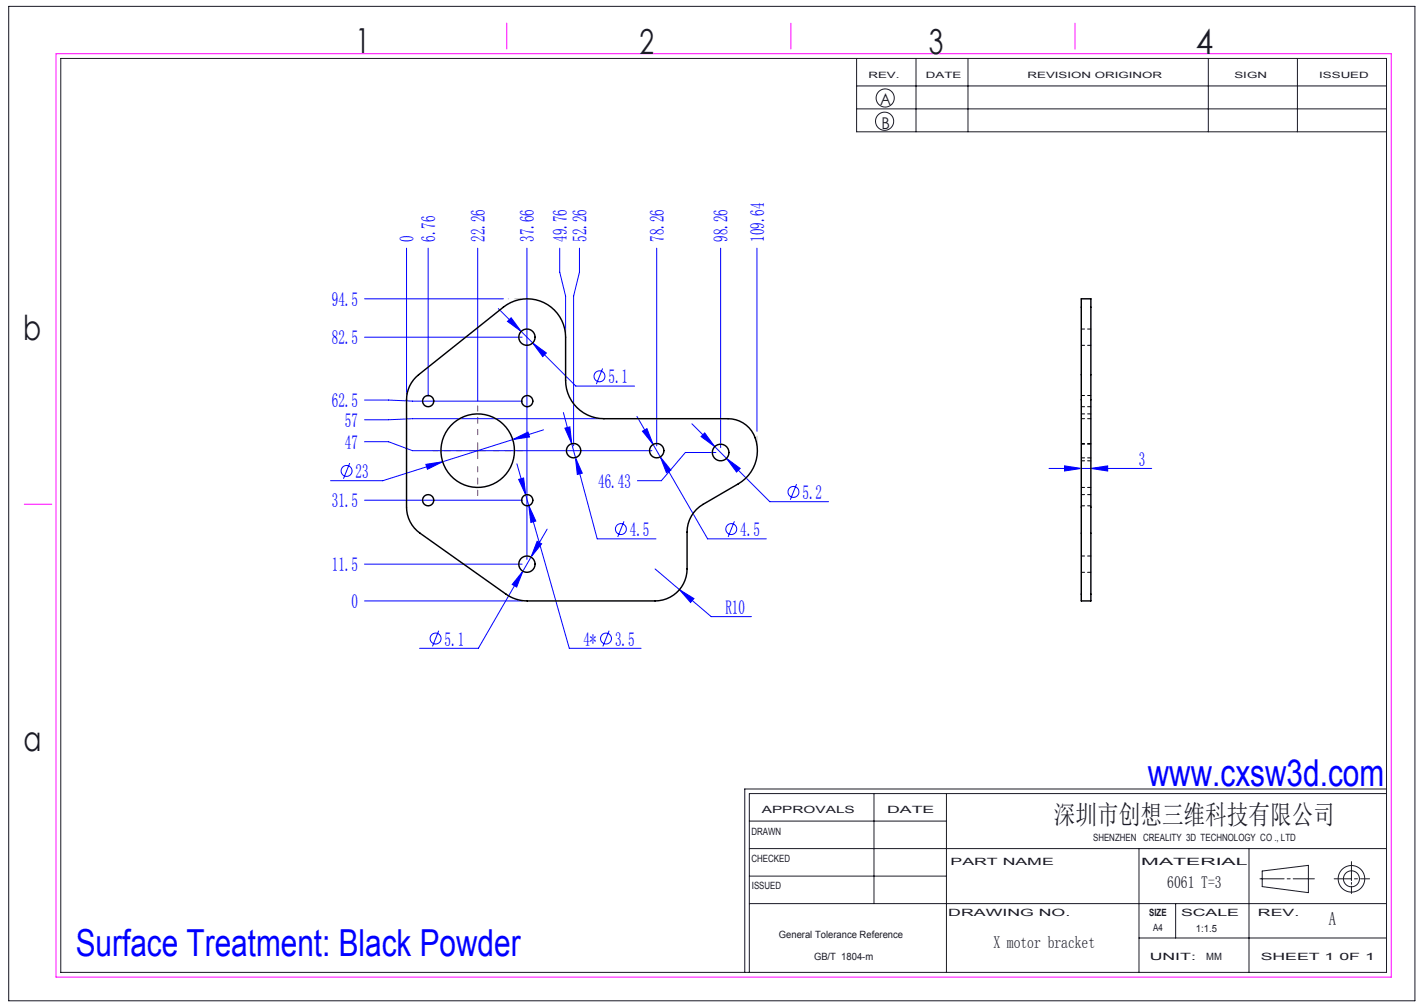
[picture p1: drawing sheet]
<svg xmlns="http://www.w3.org/2000/svg" width="297mm" height="210mm" viewBox="0 0 297 210" stroke-linecap="round" stroke-linejoin="round" font-family="sans-serif">
<g fill="none" stroke="#191924" stroke-width=".21">
<path d="M1.8 1.3h293.3v207.4h-293.3zM12.7 12.2h276.5v190.6h-276.5zM178.7 12.2v15.3h110.5M178.7 17.9h110.5M191.1 12.2v15.3M201.9 12.2v15.3M252 12.2v15.3M270.6 12.2v15.3M178.7 22.7h110.5M156.3 177h132.9M156.3 171.2h41.1M182.3 165.5v22.9"/>
<path d="M197.4 165.5v37.3M237.6 177v25.8M260.5 177v25.8M281.9 179.7v4M289.2 165.5h-132.9v37.3M289.2 164.5h-133.9v38.3M156.3 188.4h132.9M156.3 182.7h41.1M237.6 195.6h51.6M245.2 188.4v7.2M262.8 183.3h5M263.3 181.6l9.6-1.1v5.7l-9.6-1.3z"/>
<path d="M268.5 183.3h.6M269.7 183.3h4.4M278.3 183.3h3.6M281.9 184v.4M281.9 184.8v1.5M282.5 183.3h.6M283.8 183.3h1.9"/>
<circle cx="184.5" cy="25.3" r="1.89"/>
<circle cx="184.6" cy="20.4" r="1.89"/>
<circle cx="281.9" cy="183.3" r="1.67"/>
<circle cx="281.9" cy="183.3" r="2.77"/>
</g>
<path d="M11.7 11.2h278.5v192.6h-278.5zM105.7 4.8v5.4M165 4.8v5.4M224.2 4.8v5.4M5.1 105.1h5.7" fill="none" stroke="#f0f" stroke-width=".21"/>
<g fill="none" stroke="#00f" stroke-width=".21">
<path d="M84.8 51.8v30.6M89.3 51.8v30.8M99.6 51.8v31.9M109.9 51.8v64.8M116.7 51.8v5l1.3 5v7.5M120.9 51.8v5l-1.3 5v31.2M137 51.8v41.2M150.3 51.8v41.6M157.9 51.8v38.1M76 70.3h32.9M76 62.3h29M103.9 64.4l4.8 4.7"/>
<path d="M105.8 67l.8-.7 2.1 2.8zM108.7 69.1l11.4 11.4h12.3M111.1 71.5l2.9 2.1-.8 .8zM125.7 76.8l-1.3 3.3M72.9 96.6l-1.3 3.2M76 92.1h5l5 1.9h50M76 83.4h5l5 .3h23M88.8 96.8l3.5-.5-3.2 1.6zM106.9 91.7l3.2-1.6 .3 1zM107.8 96.7l2.5 8.7M108.2 100l1-.3 .4 3.5zM113.4 89.6l-33.6 10.6h-10.9"/>
<path d="M117.5 86l7.1 26.4h12.2M117.8 89.3l1.1-.3 .3 3.5zM120 95.4l1.4 3.3-1 .3zM125 87.3h-39l-5 .2h-5M132.9 86.9l14.7 25.5h12.2M134 89.9l.9-.5 1.3 3.3zM137.7 95.3l2.2 2.7-.9 .6zM144.3 88.4l16.3 16.2h12.2M146.2 91l.8-.7 2.1 2.8zM149.3 94.4h-6.4l-5 5.8h-5M151.5 95.6l2.9 2.1-.8 .7zM218.8 97.7h21.4"/>
<path d="M222 97.2l3.5 .5-3.5 .5zM227.5 97.7l3.5-.5v1zM76 117.7h32.9M76 104.3h33M109 119.1l-1.2 3.3-1-.5zM110.3 105.4l1.5 3.3-1.1 .3zM110.3 105.4l8.4 29.8h15M112 112.9l1 .5-2.3 2.8zM114.1 110.3l-14.3 24.9h-12.3M130.1 108.7l-1.3 3.3M136.6 118.6l11.7 10h8.4M153.2 108.7l-1.3 3.3"/>
<path d="M166.1 101l-1.3 3.2M76 125.3h33M91.5 131.5l-1.3 3.3M127 131.5l-1.3 3.3M141.7 123l3 1.8-.7 .8z"/>
<circle cx="125" cy="78.5" r="1.14"/>
<circle cx="72.3" cy="98.2" r="1.14"/>
<circle cx="129.5" cy="110.3" r="1.14"/>
<circle cx="152.5" cy="110.3" r="1.14"/>
<circle cx="165.5" cy="102.6" r="1.14"/>
<circle cx="90.9" cy="133.2" r="1.14"/>
<circle cx="126.4" cy="133.2" r="1.14"/>
</g>
<path d="M96.3 94h-6M99.6 90.6v-6M99.6 97.3v6M103 94h6" fill="none" stroke="#f00" stroke-width=".21" stroke-dasharray="30.5 1.3 1.3 1.3" stroke-dashoffset="29.4"/>
<path d="M98 94h3.3M99.6 92.3v3.3" fill="none" stroke="#f00" stroke-width=".21"/>
<path d="M110 62.3h-4" fill="none" stroke="#c0c0c0" stroke-width=".21" stroke-dasharray="30.5 1.3 1.3 1.3" stroke-dashoffset="30.4"/>
<path d="M157.9 92.8v-1.9" fill="none" stroke="#c0c0c0" stroke-width=".21" stroke-dasharray="30.5 1.3 1.3 1.3"/>
<path d="M108.2 100l1.4 3.2-.4-3.5zM110.3 105.4l.4 3.6 1.1-.3zM112 112.9l-1.3 3.3 2.3-2.8zM109 119.1l-2.2 2.8 1 .5zM117.8 89.3l1.4 3.2-.3-3.5zM120 95.4l.4 3.6 1-.3zM134 89.9l2.2 2.8-1.3-3.3zM137.7 95.3l1.3 3.3 .9-.6zM105.8 67l2.9 2.1-2.1-2.8zM111.1 71.5l2.1 2.9 .8-.8zM147 90.3l-.8 .7 2.9 2.1zM151.5 95.6l2.1 2.8 .8-.7zM106.9 91.7l3.5-.6-.3-1zM88.8 96.8l.3 1.1 3.2-1.6zM141.7 123l2.3 2.6 .7-.8zM222 97.2l3.5 .5-3.5 .5zM227.5 97.7l3.5-.5v1z" fill="#00f"/>
<g fill="none" stroke="#000" stroke-width=".3">
<path d="M86.7 78.7l18.3-14.6a8 8 0 0 1 8.4-1 8 8 0 0 1 4.6 7.2v9a8 8 0 0 0 8 8h25.9a6.2 6.2 0 0 1 6.1 6.7 8 8 0 0 1-4 6.9l-7.4 4.3a6.7 6.7 0 0 0-3.3 5.8v7.6a6.7 6.7 0 0 1-6.7 6.7h-26.6a7.7 7.7 0 0 1-4.5-1.4l-17.9-12.7a6.7 6.7 0 0 1-2.8-5.4v-22.4a6.7 6.7 0 0 1 1.9-4.7zM225.5 62.3h2v63h-2z"/>
<circle cx="109.9" cy="70.3" r="1.7"/>
<circle cx="89.3" cy="83.7" r="1.17"/>
<circle cx="99.6" cy="94" r="7.7"/>
<circle cx="110" cy="83.7" r="1.17"/>
<circle cx="119.6" cy="94" r="1.5"/>
<circle cx="137" cy="94" r="1.5"/>
<circle cx="150.3" cy="94.4" r="1.73"/>
<circle cx="89.3" cy="104.3" r="1.17"/>
<circle cx="109.9" cy="117.7" r="1.7"/>
<circle cx="110" cy="104.3" r="1.17"/>
</g>
<g fill="none" stroke="#000" stroke-width=".21" stroke-dasharray="1.3 .6" stroke-dashoffset=".6">
<path d="M225.5 72h2M227.5 68.6h-2M225.5 84.8h2M225.5 95.5h2M225.5 96.1h2M227.5 87.3h-2M227.5 82.5h-2M227.5 86.3h-2M227.5 92.5h-2M227.5 92.6h-2M225.5 105.5h2M225.5 101.6h2"/>
<path d="M225.5 119.3h2M227.5 103.1h-2M227.5 115.9h-2"/>
</g>
<g font-size="7.8" fill="#00f">
<text x="239.4" y="163.9">www.cxsw3d.com</text>
<text x="15.8" y="199.3">Surface Treatment: Black Powder</text>
</g>
<g font-size="7.2" fill="#191924">
<text x="74.1" y="11">1</text>
<text x="133.4" y="11.2">2</text>
<text x="193.7" y="11.3">3</text>
<text x="249.4" y="11.3">4</text>
<text x="4.8" y="70.9">b</text>
<text x="4.9" y="156.5">a</text>
</g>
<text font-size="5.6" fill="#191924" x="219.8" y="171.8">深圳市创想三维科技有限公司</text>
<g font-size="4.1" fill="#00f">
<text x="86.3" y="50.4" transform="rotate(-90 86.3 50.4)">0</text>
<text x="90.8" y="50.4" transform="rotate(-90 90.8 50.4)">6.76</text>
<text x="101.1" y="50.4" transform="rotate(-90 101.1 50.4)">22.26</text>
<text x="111.4" y="50.4" transform="rotate(-90 111.4 50.4)">37.66</text>
<text x="118.2" y="50.4" transform="rotate(-90 118.2 50.4)">49.76</text>
<text x="122.3" y="50.4" transform="rotate(-90 122.3 50.4)">52.26</text>
<text x="138.4" y="50.4" transform="rotate(-90 138.4 50.4)">78.26</text>
<text x="151.8" y="50.4" transform="rotate(-90 151.8 50.4)">98.26</text>
<text x="159.3" y="50.4" transform="rotate(-90 159.3 50.4)">109.64</text>
<text x="69.2" y="63.8">94.5</text>
<text x="69.2" y="71.8">82.5</text>
<text x="126.9" y="79.9">5.1</text>
<text x="69.2" y="84.9">62.5</text>
<text x="71.9" y="89">57</text>
<text x="71.9" y="93.6">47</text>
<text x="74.2" y="99.7">23</text>
<text x="124.8" y="101.7">46.43</text>
<text x="237.5" y="97.1">3</text>
<text x="69.2" y="105.8">31.5</text>
<text x="167.4" y="104">5.2</text>
<text x="131.4" y="111.8">4.5</text>
<text x="154.4" y="111.8">4.5</text>
<text x="69.2" y="119.1">11.5</text>
<text x="73.3" y="126.8">0</text>
<text x="151.3" y="128">R10</text>
<text x="92.7" y="134.6">5.1</text>
<text x="121.7" y="134.6">4*</text>
<text x="128.3" y="134.6">3.5</text>
</g>
<text font-size="3.9" fill="#191924" x="277.2" y="193">A</text>
<g font-size="3.5" fill="#191924">
<text x="243.5" y="185.2">6061 T=3</text>
<text x="207.2" y="197.7">X motor bracket</text>
</g>
<g font-size="3.4" fill="#191924">
<text x="183.6" y="22">A</text>
<text x="183.8" y="27">B</text>
</g>
<g font-size="2.1" fill="#191924">
<text x="158.9" y="169.5">APPROVALS</text>
<text x="185" y="169.5">DATE</text>
<text x="156.7" y="174.2">DRAWN</text>
<text x="156.7" y="179.7">CHECKED</text>
<text x="228" y="175.4">SHENZHEN CREALITY 3D TECHNOLOGY CO ., LTD</text>
<text x="156.8" y="185.4">ISSUED</text>
<text x="198.2" y="180.4">PART NAME</text>
<text x="238" y="180.4">MATERIAL</text>
<text x="197.8" y="191">DRAWING NO.</text>
<text x="239.7" y="191">SIZE</text>
<text x="246.3" y="191">SCALE</text>
<text x="262.4" y="191">REV.</text>
<text x="162.4" y="195.6">General Tolerance Reference</text>
<text x="240.5" y="194.1">A4</text>
<text x="249.4" y="194.3">1:1.5</text>
<text x="169.8" y="200.2">GB/T 1804-m</text>
<text x="239.8" y="200.2">UNIT:</text>
<text x="251.6" y="200.2">MM</text>
<text x="262.9" y="200.2">SHEET 1 0F 1</text>
</g>
<g font-size="1.8" fill="#191924">
<text x="181.1" y="16.3">REV.</text>
<text x="193.1" y="16.3">DATE</text>
<text x="214.3" y="16.3">REVISION ORIGINOR</text>
<text x="257.5" y="16.3">SIGN</text>
<text x="275.1" y="16.3">ISSUED</text>
</g>
</svg>
